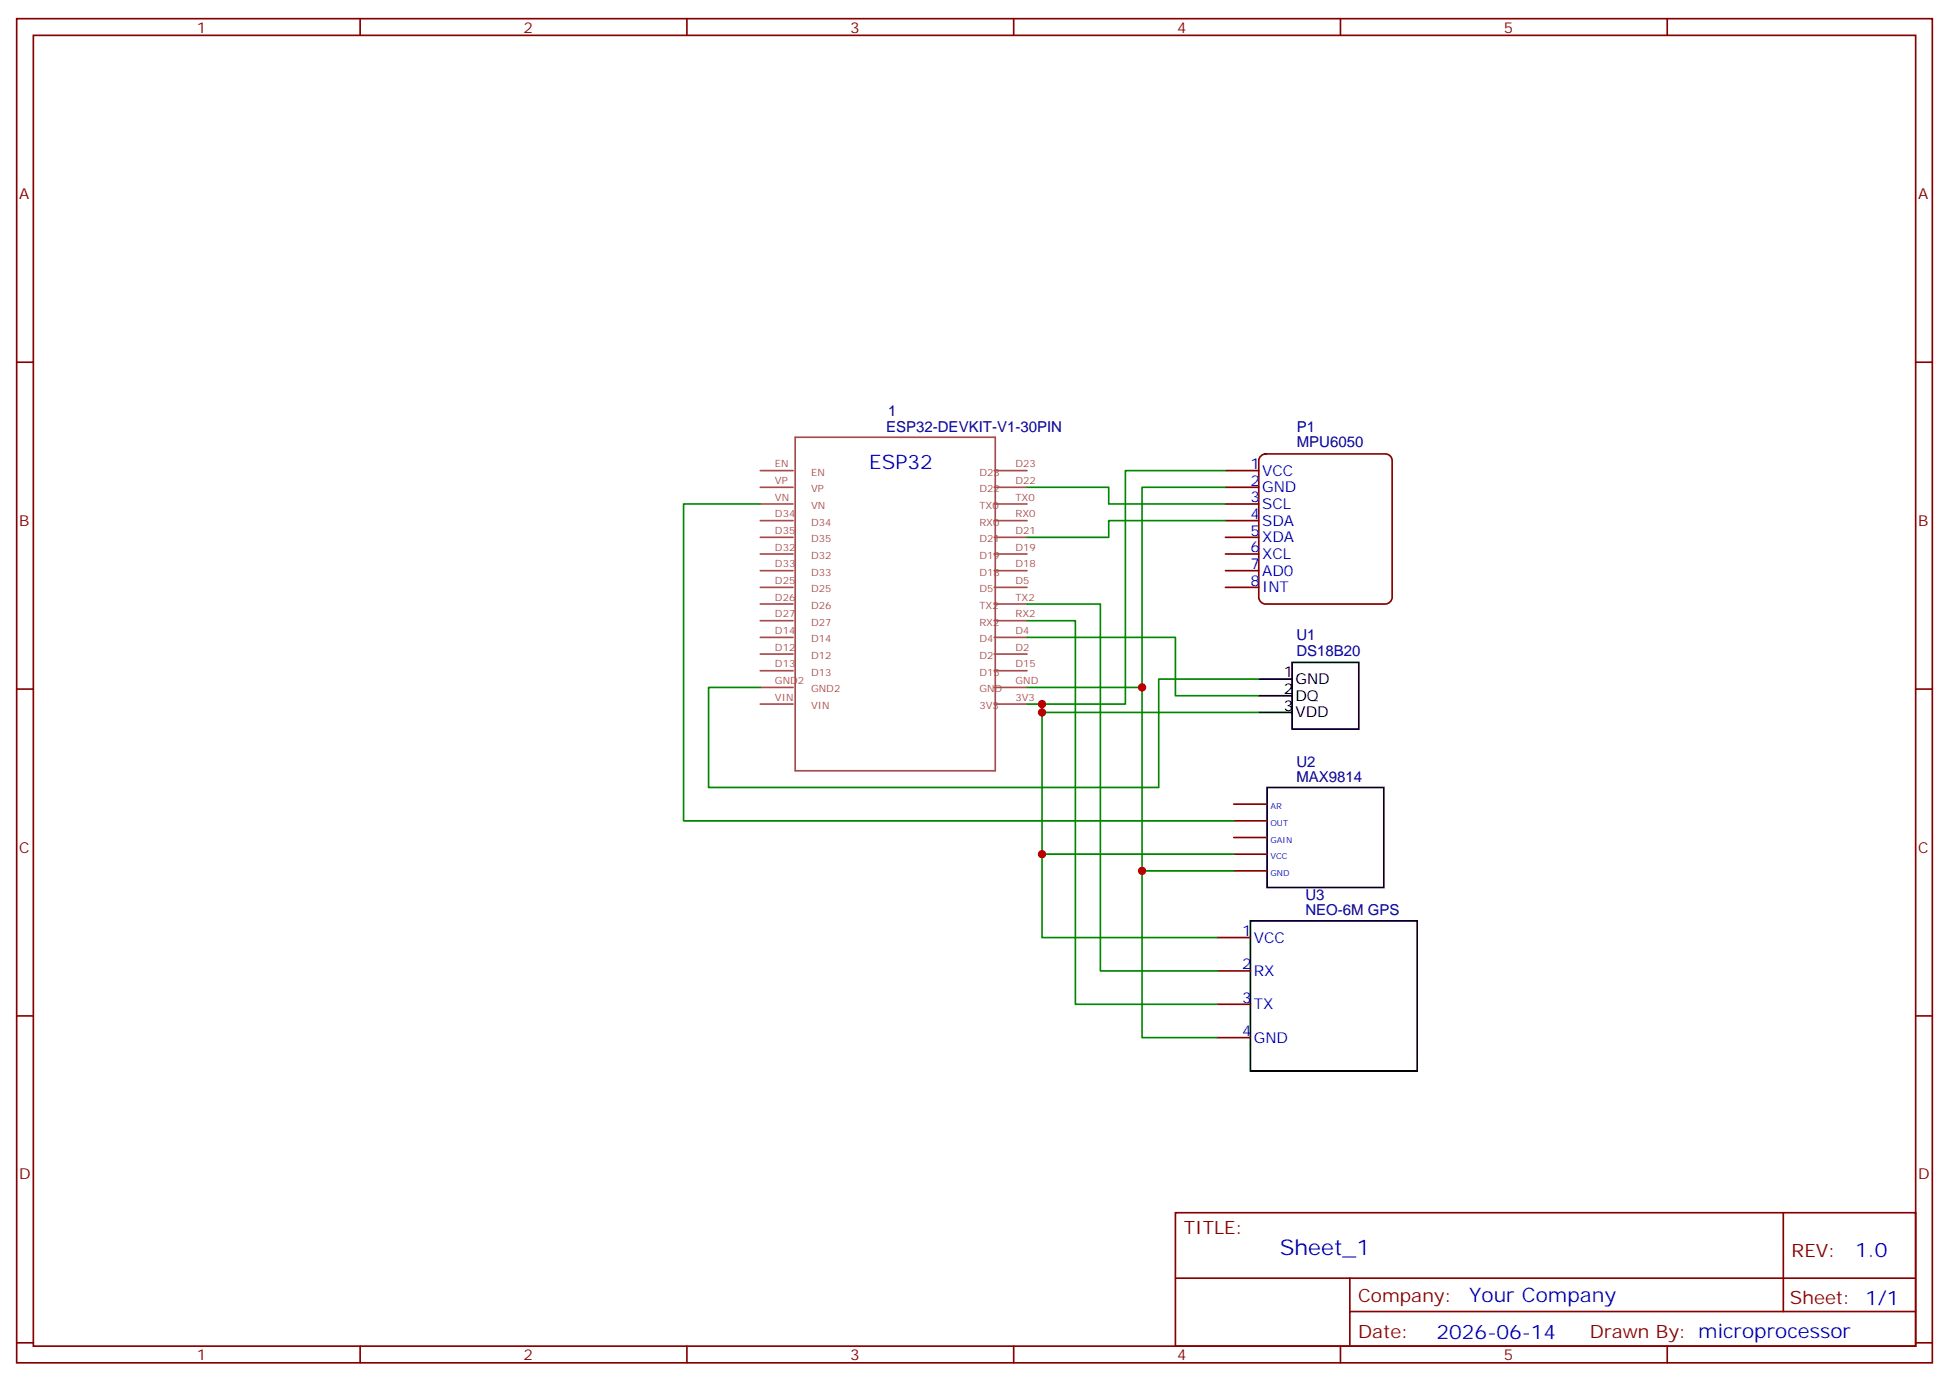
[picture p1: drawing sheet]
<svg xmlns="http://www.w3.org/2000/svg" width="412mm" height="292mm" viewBox="0 0 412 292" stroke-linecap="round" stroke-linejoin="round" font-family="sans-serif">
<g fill="none" stroke="#870000" stroke-width=".35">
<path d="M3.5 4h405.4v284.3h-405.4zM7.1 7.5h398.2v277.3h-398.2zM76.2 4v3.5M145.3 4v3.5M214.5 4v3.5M283.6 4v3.5M352.8 4v3.5M3.5 76.6h3.6M405.3 76.6h3.6M3.5 145.8h3.6M405.3 145.8h3.6M3.5 214.9h3.6"/>
<path d="M405.3 214.9h3.6M248.7 256.5h156.6v28.3h-156.6zM377.3 256.6v20.8M248.7 270.4h156.5M285.6 277.4h119.6M285.6 270.4v14.1M3.5 284.1h3.6M76.2 284.8v3.5M145.3 284.8v3.5M214.5 284.8v3.5M283.6 284.8v3.5M352.8 284.8v3.5"/>
<path d="M405.3 284.1h3.6"/>
</g>
<g fill="none" stroke="#a64a4a" stroke-width=".35">
<path d="M160.9 99.6h6.9M168.3 92.5h42.3v70.6h-42.3zM210.4 99.6h6.9M160.9 117.2h6.9M160.9 113.7h6.9M160.9 110.1h6.9M160.9 106.6h6.9M160.9 103.1h6.9M210.4 117.2h6.9M210.4 113.7h6.9M210.4 110.1h6.9M210.4 106.6h6.9"/>
<path d="M210.4 103.1h6.9M160.9 138.4h6.9M160.9 134.8h6.9M160.9 131.3h6.9M160.9 127.8h6.9M160.9 124.2h6.9M160.9 120.7h6.9M210.4 138.4h6.9M210.4 134.8h6.9M210.4 131.3h6.9M210.4 127.8h6.9M210.4 124.2h6.9"/>
<path d="M210.4 120.7h6.9M160.9 148.9h6.9M160.9 145.4h6.9M160.9 141.9h6.9M210.4 148.9h6.9M210.4 145.4h6.9M210.4 141.9h6.9"/>
</g>
<path d="M266.7 96.6l.3-.3 .8-.3h25.4a1.41 1.41 0 0 1 1.4 1.4v29a1.51 1.51 0 0 1-1.4 1.4h-25.4a1.51 1.51 0 0 1-1.5-1.4v-29z" fill="#fff" stroke="#800000" stroke-width=".35"/>
<g fill="none" stroke="#870000" stroke-width=".35">
<path d="M259.3 99.6h7M259.3 103.1h7M259.3 106.6h7M259.3 110.1h7M259.3 113.7h7M259.3 117.2h7M259.3 120.7h7M259.3 124.2h7M261.1 177.2h7M261.1 173.6h7M261.1 170.1h7M257.5 198.3h7.1"/>
<path d="M261.1 184.2h7M261.1 180.7h7M257.5 205.4h7.1M257.5 212.4h7.1M257.5 219.5h7.1"/>
</g>
<path d="M266.3 143.7h7.1M266.3 147.2h7.1M266.3 150.7h7.1M273.4 140.1h14.1v14.1h-14.1zM268.1 166.6h24.7v21.1h-24.7zM264.6 194.8h35.3v31.8h-35.3z" fill="none" stroke="#000" stroke-width=".35"/>
<g fill="none" stroke="#008700" stroke-width=".35">
<path d="M259.3 99.6h-21.2v49.3h-20.8M160.9 106.6h-16.3v67h116.5M217.3 103.1h17.3v3.5h24.7M259.3 103.1h-17.6v42.3h-24.4M259.3 110.1h-24.7v3.6h-17.3M217.3 134.8h31.4v12.4h17.6M217.3 131.3h10.2v81.1h30M217.3 127.8h15.5v77.6h24.7M220.5 148.9v1.8h45.8M220.5 150.7v30h40.6M241.7 145.4v38.8h19.4M266.3 143.7h-21.1v22.9h-95.3v-21.2h11"/>
<path d="M220.5 180.7v17.6h37M241.7 184.2v35.3h15.8"/>
</g>
<g fill="#c00">
<circle cx="220.5" cy="148.9" r=".88"/>
<circle cx="220.5" cy="150.7" r=".88"/>
<circle cx="241.7" cy="145.4" r=".88"/>
<circle cx="220.5" cy="180.7" r=".88"/>
<circle cx="241.7" cy="184.2" r=".88"/>
</g>
<text font-size="4.6" fill="#00f" x="270.8" y="265.6">Sheet_1</text>
<g font-size="4.2" fill="#00f">
<text x="183.9" y="99.1">ESP32</text>
<text x="392.5" y="265.8">1.0</text>
<text x="310.9" y="275.4">Your Company</text>
<text x="304" y="283.2">2026-06-14</text>
</g>
<g font-size="3.9" fill="#800">
<text x="250.5" y="261.1">TITLE:</text>
<text x="379.1" y="265.8">REV:</text>
<text x="287.4" y="275.3">Company:</text>
<text x="378.7" y="275.9">Sheet: 1/1</text>
<text x="287.4" y="283">Date:</text>
<text x="336.4" y="283.1">Drawn By: microprocessor</text>
</g>
<g font-size="3.2" fill="#800">
<text x="41.6" y="6.9">1</text>
<text x="110.8" y="6.9">2</text>
<text x="179.9" y="6.9">3</text>
<text x="249.1" y="6.9">4</text>
<text x="318.2" y="6.9">5</text>
<text x="4.1" y="42.1">A</text>
<text x="405.9" y="42.1">A</text>
<text x="4.1" y="111.2">B</text>
<text x="405.9" y="111.2">B</text>
<text x="4.1" y="180.3">C</text>
<text x="405.9" y="180.3">C</text>
<text x="4.1" y="249.5">D</text>
<text x="405.9" y="249.5">D</text>
<text x="41.6" y="287.8">1</text>
<text x="110.8" y="287.8">2</text>
<text x="179.9" y="287.8">3</text>
<text x="249.1" y="287.8">4</text>
<text x="318.2" y="287.8">5</text>
</g>
<g font-size="3.2" fill="#000080">
<text x="187.9" y="88.1">1</text>
<text x="187.5" y="91.4">ESP32-DEVKIT-V1-30PIN</text>
<text x="274.4" y="94.7">MPU6050</text>
<text x="274.4" y="91.3">P1</text>
<text x="274.3" y="135.4">U1</text>
<text x="274.3" y="138.8">DS18B20</text>
<text x="274.3" y="165.5">MAX9814</text>
<text x="274.3" y="162.2">U2</text>
<text x="276.2" y="190.5">U3</text>
<text x="276.2" y="193.6">NEO-6M GPS</text>
</g>
<g font-size="3.2" fill="#00f">
<text x="264.6" y="99.2">1</text>
<text x="267.1" y="100.6">VCC</text>
<text x="264.6" y="102.7">2</text>
<text x="264.6" y="106.3">3</text>
<text x="267.1" y="104.1">GND</text>
<text x="267.1" y="107.7">SCL</text>
<text x="264.6" y="109.8">4</text>
<text x="264.6" y="113.3">5</text>
<text x="267.1" y="111.2">SDA</text>
<text x="264.6" y="116.8">6</text>
<text x="267.1" y="114.7">XDA</text>
<text x="267.1" y="118.3">XCL</text>
<text x="264.6" y="120.4">7</text>
<text x="264.6" y="123.9">8</text>
<text x="267.1" y="121.8">AD0</text>
<text x="267.1" y="125.3">INT</text>
<text x="262.8" y="198">1</text>
<text x="265.3" y="199.4">VCC</text>
<text x="262.8" y="205">2</text>
<text x="265.3" y="206.4">RX</text>
<text x="262.8" y="212.1">3</text>
<text x="265.3" y="213.5">TX</text>
<text x="262.8" y="219.1">4</text>
<text x="265.3" y="220.6">GND</text>
</g>
<g font-size="3.2">
<text x="271.6" y="143.3">1</text>
<text x="271.6" y="146.8">2</text>
<text x="274.1" y="144.7">GND</text>
<text x="274.1" y="148.2">DQ</text>
<text x="271.6" y="150.4">3</text>
<text x="274.1" y="151.8">VDD</text>
</g>
<g font-size="2.1" fill="#a54b4b">
<text x="164" y="98.9">EN</text>
<text x="171.6" y="100.6">EN</text>
<text x="207.2" y="100.6">D23</text>
<text x="214.9" y="98.9">D23</text>
<text x="164" y="105.9">VN</text>
<text x="164" y="102.4">VP</text>
<text x="171.6" y="107.7">VN</text>
<text x="171.6" y="104.1">VP</text>
<text x="207.2" y="107.7">TX0</text>
<text x="207.2" y="104.1">D22</text>
<text x="214.9" y="105.9">TX0</text>
<text x="214.9" y="102.4">D22</text>
<text x="164" y="113">D35</text>
<text x="164" y="109.4">D34</text>
<text x="171.6" y="111.2">D34</text>
<text x="207.2" y="111.2">RX0</text>
<text x="214.9" y="113">D21</text>
<text x="214.9" y="109.4">RX0</text>
<text x="164" y="116.5">D32</text>
<text x="171.6" y="118.2">D32</text>
<text x="171.6" y="114.7">D35</text>
<text x="207.2" y="118.2">D19</text>
<text x="207.2" y="114.7">D21</text>
<text x="214.9" y="116.5">D19</text>
<text x="164" y="123.6">D25</text>
<text x="164" y="120">D33</text>
<text x="171.6" y="125.3">D25</text>
<text x="171.6" y="121.8">D33</text>
<text x="207.2" y="125.3">D5</text>
<text x="207.2" y="121.8">D18</text>
<text x="214.9" y="123.6">D5</text>
<text x="214.9" y="120">D18</text>
<text x="164" y="130.6">D27</text>
<text x="164" y="127.1">D26</text>
<text x="171.6" y="128.8">D26</text>
<text x="207.2" y="128.8">TX2</text>
<text x="214.9" y="130.6">RX2</text>
<text x="214.9" y="127.1">TX2</text>
<text x="164" y="137.7">D12</text>
<text x="164" y="134.1">D14</text>
<text x="171.6" y="135.9">D14</text>
<text x="171.6" y="132.3">D27</text>
<text x="207.2" y="135.9">D4</text>
<text x="207.2" y="132.3">RX2</text>
<text x="214.9" y="137.7">D2</text>
<text x="214.9" y="134.1">D4</text>
<text x="164" y="141.2">D13</text>
<text x="171.6" y="142.9">D13</text>
<text x="171.6" y="139.4">D12</text>
<text x="207.2" y="142.9">D15</text>
<text x="207.2" y="139.4">D2</text>
<text x="214.9" y="141.2">D15</text>
<text x="164" y="148.2">VIN</text>
<text x="164" y="144.7">GND2</text>
<text x="171.6" y="150">VIN</text>
<text x="171.6" y="146.5">GND2</text>
<text x="207.2" y="150">3V3</text>
<text x="207.2" y="146.5">GND</text>
<text x="214.9" y="148.2">3V3</text>
<text x="214.9" y="144.7">GND</text>
</g>
<g font-size="1.8" fill="#00f">
<text x="268.8" y="171.2">AR</text>
<text x="268.8" y="178.2">GAIN</text>
<text x="268.8" y="174.7">OUT</text>
<text x="268.8" y="185.3">GND</text>
<text x="268.8" y="181.8">VCC</text>
</g>
</svg>
